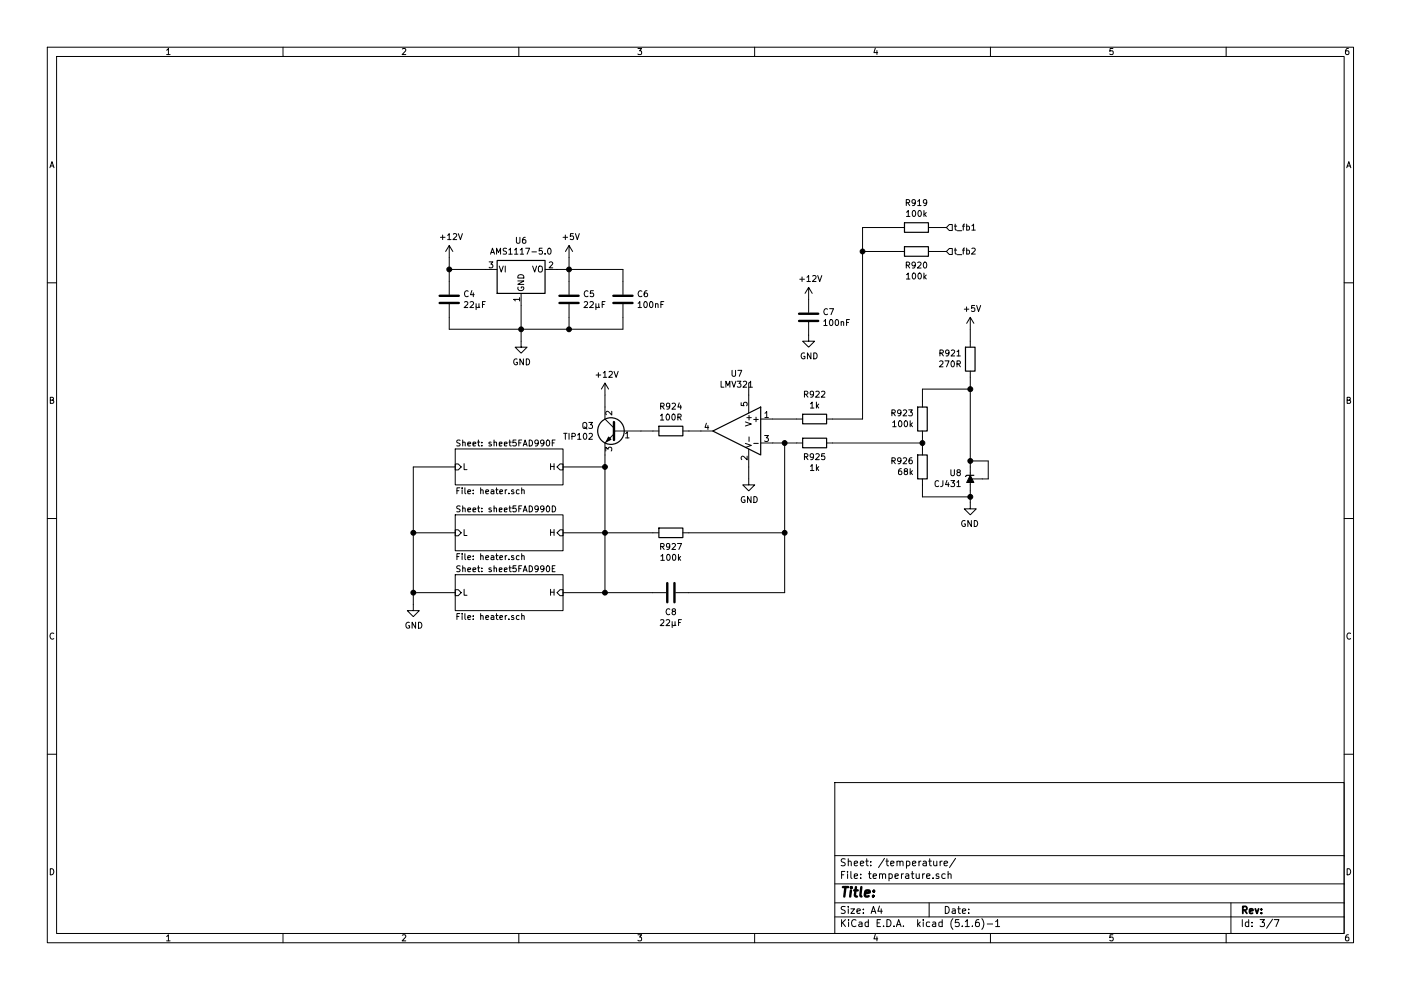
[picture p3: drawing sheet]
EESchema Schematic File Version 4
EELAYER 30 0
EELAYER END
$Descr A4 11693 8268
encoding utf-8
Sheet 3 7
Title ""
Date ""
Rev ""
Comp ""
Comment1 ""
Comment2 ""
Comment3 ""
Comment4 ""
$EndDescr
$Sheet
S 3800 4300 900  300 
U 5FAD9913
F0 "sheet5FAD990D" 50
F1 "heater.sch" 50
F2 "H" I R 4700 4450 50 
F3 "L" I L 3800 4450 50 
$EndSheet
$Sheet
S 3800 4800 900  300 
U 5FAD9917
F0 "sheet5FAD990E" 50
F1 "heater.sch" 50
F2 "H" I R 4700 4950 50 
F3 "L" I L 3800 4950 50 
$EndSheet
$Sheet
S 3800 3750 900  300 
U 5FAD991B
F0 "sheet5FAD990F" 50
F1 "heater.sch" 50
F2 "H" I R 4700 3900 50 
F3 "L" I L 3800 3900 50 
$EndSheet
Wire Wire Line
	4700 3900 5050 3900
Wire Wire Line
	5050 3900 5050 4450
Wire Wire Line
	5050 4950 4700 4950
Wire Wire Line
	3800 3900 3450 3900
Wire Wire Line
	3450 3900 3450 4450
Wire Wire Line
	3450 4950 3800 4950
Wire Wire Line
	3800 4450 3450 4450
Connection ~ 3450 4450
Wire Wire Line
	3450 4450 3450 4950
Wire Wire Line
	4700 4450 5050 4450
Connection ~ 5050 4450
Wire Wire Line
	5050 4450 5050 4950
$Comp
L power:GND #PWR0117
U 1 1
P 4350 2850
F 0 "#PWR0117" H 4350 2600 50  0001 C CNN
F 1 "GND" H 4355 2677 50  0000 C CNN
F 2 "" H 4350 2850 50  0001 C CNN
F 3 "" H 4350 2850 50  0001 C CNN
	1    4350 2850
	1    0    0    -1  
$EndComp
$Comp
L Device:C C5
U 1 1
P 4750 2500
F 0 "C5" H 4865 2546 50  0000 L CNN
F 1 "22µF" H 4865 2455 50  0000 L CNN
F 2 "Capacitor_SMD:C_0805_2012Metric" H 4788 2350 50  0001 C CNN
F 3 "~" H 4750 2500 50  0001 C CNN
F 4 "C45783" H 4750 2500 50  0001 C CNN "LCSC"
	1    4750 2500
	1    0    0    -1  
$EndComp
$Comp
L Device:C C4
U 1 1
P 3750 2500
F 0 "C4" H 3865 2546 50  0000 L CNN
F 1 "22µF" H 3865 2455 50  0000 L CNN
F 2 "Capacitor_SMD:C_0805_2012Metric" H 3788 2350 50  0001 C CNN
F 3 "~" H 3750 2500 50  0001 C CNN
F 4 "C45783" H 3750 2500 50  0001 C CNN "LCSC"
	1    3750 2500
	1    0    0    -1  
$EndComp
$Comp
L Device:C C6
U 1 1
P 5200 2500
F 0 "C6" H 5315 2546 50  0000 L CNN
F 1 "100nF" H 5315 2455 50  0000 L CNN
F 2 "Capacitor_SMD:C_0805_2012Metric" H 5238 2350 50  0001 C CNN
F 3 "~" H 5200 2500 50  0001 C CNN
F 4 "C49678" H 5200 2500 50  0001 C CNN "LCSC"
	1    5200 2500
	1    0    0    -1  
$EndComp
Wire Wire Line
	3750 2750 4350 2750
Wire Wire Line
	4350 2750 4350 2550
Wire Wire Line
	7800 1900 7900 1900
Wire Wire Line
	7800 2100 7900 2100
$Comp
L Reference_Voltage:CJ432 U8
U 1 1
P 8100 4000
F 0 "U8" V 8146 3930 50  0000 R CNN
F 1 "CJ431" V 8055 3930 50  0000 R CNN
F 2 "Package_TO_SOT_SMD:SOT-23" H 8100 3850 50  0001 C CIN
F 3 "http://www.cj-elec.com/txUpfile/20134181474991806.pdf" H 8100 4000 50  0001 C CIN
F 4 "C3113" V 8100 4000 50  0001 C CNN "LCSC"
	1    8100 4000
	0    1    -1   0   
$EndComp
Wire Wire Line
	8200 4000 8250 4000
Wire Wire Line
	8250 4000 8250 3850
Wire Wire Line
	8250 3850 8100 3850
Wire Wire Line
	8100 3850 8100 3900
$Comp
L power:GND #PWR0118
U 1 1
P 8100 4200
F 0 "#PWR0118" H 8100 3950 50  0001 C CNN
F 1 "GND" H 8105 4027 50  0000 C CNN
F 2 "" H 8100 4200 50  0001 C CNN
F 3 "" H 8100 4200 50  0001 C CNN
	1    8100 4200
	-1   0    0    -1  
$EndComp
Wire Wire Line
	8100 4100 8100 4150
$Comp
L Device:R R923
U 1 1
P 7700 3500
F 0 "R923" H 7630 3454 50  0000 R CNN
F 1 "100k" H 7630 3545 50  0000 R CNN
F 2 "Resistor_SMD:R_0805_2012Metric" V 7630 3500 50  0001 C CNN
F 3 "~" H 7700 3500 50  0001 C CNN
F 4 "C17407" V 7700 3500 50  0001 C CNN "LCSC"
	1    7700 3500
	1    0    0    1   
$EndComp
$Comp
L Device:R R919
U 1 1
P 7650 1900
F 0 "R919" V 7443 1900 50  0000 C CNN
F 1 "100k" V 7534 1900 50  0000 C CNN
F 2 "Resistor_SMD:R_0805_2012Metric" V 7580 1900 50  0001 C CNN
F 3 "~" H 7650 1900 50  0001 C CNN
F 4 "C17407" V 7650 1900 50  0001 C CNN "LCSC"
	1    7650 1900
	0    1    1    0   
$EndComp
$Comp
L Device:R R920
U 1 1
P 7650 2100
F 0 "R920" V 7765 2100 50  0000 C CNN
F 1 "100k" V 7856 2100 50  0000 C CNN
F 2 "Resistor_SMD:R_0805_2012Metric" V 7580 2100 50  0001 C CNN
F 3 "~" H 7650 2100 50  0001 C CNN
F 4 "C17407" V 7650 2100 50  0001 C CNN "LCSC"
	1    7650 2100
	0    1    1    0   
$EndComp
$Comp
L Device:R R926
U 1 1
P 7700 3900
F 0 "R926" H 7630 3854 50  0000 R CNN
F 1 "68k" H 7630 3945 50  0000 R CNN
F 2 "Resistor_SMD:R_0805_2012Metric" V 7630 3900 50  0001 C CNN
F 3 "~" H 7700 3900 50  0001 C CNN
F 4 "C17801" V 7700 3900 50  0001 C CNN "LCSC"
	1    7700 3900
	1    0    0    1   
$EndComp
Wire Wire Line
	7700 3650 7700 3700
Wire Wire Line
	8100 4150 7700 4150
Connection ~ 8100 4150
Wire Wire Line
	8100 4150 8100 4200
Wire Wire Line
	8100 3250 7700 3250
Connection ~ 8100 3850
Wire Wire Line
	5200 2650 5200 2750
Wire Wire Line
	5200 2750 4750 2750
Wire Wire Line
	4650 2250 4750 2250
Wire Wire Line
	5200 2350 5200 2250
Wire Wire Line
	4750 2350 4750 2250
Connection ~ 4750 2250
Wire Wire Line
	4750 2250 5200 2250
Wire Wire Line
	4750 2650 4750 2750
Wire Wire Line
	4750 2750 4350 2750
Wire Wire Line
	4350 2750 4350 2850
Connection ~ 4750 2750
Connection ~ 4350 2750
$Comp
L Regulator_Linear:AMS1117-5.0 U6
U 1 1
P 4350 2250
F 0 "U6" H 4350 2492 50  0000 C CNN
F 1 "AMS1117-5.0" H 4350 2401 50  0000 C CNN
F 2 "Package_TO_SOT_SMD:SOT-223-3_TabPin2" H 4350 2450 50  0001 C CNN
F 3 "http://www.advanced-monolithic.com/pdf/ds1117.pdf" H 4450 2000 50  0001 C CNN
F 4 "C6187" H 4350 2250 50  0001 C CNN "LCSC"
	1    4350 2250
	1    0    0    -1  
$EndComp
Wire Wire Line
	3750 2350 3750 2250
Wire Wire Line
	3750 2250 4050 2250
Wire Wire Line
	3750 2650 3750 2750
Wire Wire Line
	7700 3250 7700 3350
Wire Wire Line
	7700 4050 7700 4150
Wire Wire Line
	8100 3250 8100 3850
Wire Wire Line
	4750 2250 4750 2150
$Comp
L power:+5V #PWR0119
U 1 1
P 4750 2150
F 0 "#PWR0119" H 4750 2000 50  0001 C CNN
F 1 "+5V" H 4765 2323 50  0000 C CNN
F 2 "" H 4750 2150 50  0001 C CNN
F 3 "" H 4750 2150 50  0001 C CNN
	1    4750 2150
	1    0    0    -1  
$EndComp
$Comp
L Device:R R921
U 1 1
P 8100 3000
F 0 "R921" H 8031 2954 50  0000 R CNN
F 1 "270R" H 8031 3045 50  0000 R CNN
F 2 "Resistor_SMD:R_0805_2012Metric" V 8030 3000 50  0001 C CNN
F 3 "~" H 8100 3000 50  0001 C CNN
F 4 "C17590" V 8100 3000 50  0001 C CNN "LCSC"
	1    8100 3000
	1    0    0    1   
$EndComp
Wire Wire Line
	8100 3150 8100 3250
Connection ~ 8100 3250
Wire Wire Line
	8100 2850 8100 2750
$Comp
L power:+5V #PWR0120
U 1 1
P 8100 2750
F 0 "#PWR0120" H 8100 2600 50  0001 C CNN
F 1 "+5V" H 8115 2923 50  0000 C CNN
F 2 "" H 8100 2750 50  0001 C CNN
F 3 "" H 8100 2750 50  0001 C CNN
	1    8100 2750
	1    0    0    -1  
$EndComp
$Comp
L Amplifier_Operational:LMV321 U7
U 1 1
P 6150 3600
F 0 "U7" H 6150 4081 50  0000 C CNN
F 1 "LMV321" H 6150 3990 50  0000 C CNN
F 2 "Package_TO_SOT_SMD:SOT-23-5" H 6150 3600 50  0001 L CNN
F 3 "http://www.ti.com/lit/ds/symlink/lmv324.pdf" H 6150 3600 50  0001 C CNN
F 4 "C7972" H 6150 3600 50  0001 C CNN "LCSC"
	1    6150 3600
	-1   0    0    -1  
$EndComp
$Comp
L Device:Q_NPN_BCE Q3
U 1 1
P 5150 3600
F 0 "Q3" H 5341 3646 50  0000 L CNN
F 1 "TIP102" H 5341 3555 50  0000 L CNN
F 2 "Package_TO_SOT_THT:TO-220-3_Vertical" H 5350 3700 50  0001 C CNN
F 3 "https://www.st.com/resource/en/datasheet/tip102.pdf" H 5150 3600 50  0001 C CNN
	1    5150 3600
	-1   0    0    -1  
$EndComp
Connection ~ 7700 3700
Wire Wire Line
	7700 3700 7700 3750
$Comp
L Device:R R925
U 1 1
P 6800 3700
F 0 "R925" V 6915 3700 50  0000 C CNN
F 1 "1k" V 7006 3700 50  0000 C CNN
F 2 "Resistor_SMD:R_0805_2012Metric" V 6730 3700 50  0001 C CNN
F 3 "~" H 6800 3700 50  0001 C CNN
F 4 "C17513" V 6800 3700 50  0001 C CNN "LCSC"
	1    6800 3700
	0    1    1    0   
$EndComp
$Comp
L Device:R R922
U 1 1
P 6800 3500
F 0 "R922" V 6593 3500 50  0000 C CNN
F 1 "1k" V 6684 3500 50  0000 C CNN
F 2 "Resistor_SMD:R_0805_2012Metric" V 6730 3500 50  0001 C CNN
F 3 "~" H 6800 3500 50  0001 C CNN
F 4 "C17513" V 6800 3500 50  0001 C CNN "LCSC"
	1    6800 3500
	0    1    1    0   
$EndComp
Wire Wire Line
	6950 3700 7700 3700
Wire Wire Line
	6450 3500 6650 3500
Wire Wire Line
	6950 3500 7200 3500
$Comp
L power:GND #PWR0121
U 1 1
P 6250 4000
F 0 "#PWR0121" H 6250 3750 50  0001 C CNN
F 1 "GND" H 6255 3827 50  0000 C CNN
F 2 "" H 6250 4000 50  0001 C CNN
F 3 "" H 6250 4000 50  0001 C CNN
	1    6250 4000
	1    0    0    -1  
$EndComp
Wire Wire Line
	6250 4000 6250 3900
$Comp
L Device:R R927
U 1 1
P 5600 4450
F 0 "R927" V 5715 4450 50  0000 C CNN
F 1 "100k" V 5806 4450 50  0000 C CNN
F 2 "Resistor_SMD:R_0805_2012Metric" V 5530 4450 50  0001 C CNN
F 3 "~" H 5600 4450 50  0001 C CNN
F 4 "C17407" V 5600 4450 50  0001 C CNN "LCSC"
	1    5600 4450
	0    1    1    0   
$EndComp
$Comp
L Device:C C8
U 1 1
P 5600 4950
F 0 "C8" V 5760 4950 50  0000 C CNN
F 1 "22µF" V 5851 4950 50  0000 C CNN
F 2 "Capacitor_SMD:C_0805_2012Metric" H 5638 4800 50  0001 C CNN
F 3 "~" H 5600 4950 50  0001 C CNN
F 4 "C45783" H 5600 4950 50  0001 C CNN "LCSC"
	1    5600 4950
	0    1    1    0   
$EndComp
Wire Wire Line
	5850 3600 5750 3600
Wire Wire Line
	5750 4450 6550 4450
Wire Wire Line
	5050 4950 5450 4950
Wire Wire Line
	5750 4950 6550 4950
Wire Wire Line
	6550 4950 6550 4450
Connection ~ 6550 4450
$Comp
L Device:R R924
U 1 1
P 5600 3600
F 0 "R924" V 5393 3600 50  0000 C CNN
F 1 "100R" V 5484 3600 50  0000 C CNN
F 2 "Resistor_SMD:R_0805_2012Metric" V 5530 3600 50  0001 C CNN
F 3 "~" H 5600 3600 50  0001 C CNN
F 4 "C17408" V 5600 3600 50  0001 C CNN "LCSC"
	1    5600 3600
	0    1    1    0   
$EndComp
Wire Wire Line
	5450 3600 5350 3600
Wire Wire Line
	5050 3800 5050 3900
Connection ~ 5050 3900
Wire Wire Line
	6450 3700 6550 3700
Wire Wire Line
	6550 3700 6550 4450
Connection ~ 6550 3700
Wire Wire Line
	6550 3700 6650 3700
$Comp
L power:GND #PWR0122
U 1 1
P 3450 5050
F 0 "#PWR0122" H 3450 4800 50  0001 C CNN
F 1 "GND" H 3455 4877 50  0000 C CNN
F 2 "" H 3450 5050 50  0001 C CNN
F 3 "" H 3450 5050 50  0001 C CNN
	1    3450 5050
	1    0    0    -1  
$EndComp
Wire Wire Line
	3450 5050 3450 4950
Connection ~ 3450 4950
Wire Wire Line
	5050 3300 5050 3400
Wire Wire Line
	3750 2150 3750 2250
Connection ~ 3750 2250
Wire Wire Line
	6250 3200 6250 3300
$Comp
L Device:C C7
U 1 1
P 6750 2650
F 0 "C7" H 6865 2696 50  0000 L CNN
F 1 "100nF" H 6865 2605 50  0000 L CNN
F 2 "Capacitor_SMD:C_0805_2012Metric" H 6788 2500 50  0001 C CNN
F 3 "~" H 6750 2650 50  0001 C CNN
F 4 "C49678" H 6750 2650 50  0001 C CNN "LCSC"
	1    6750 2650
	1    0    0    -1  
$EndComp
$Comp
L power:GND #PWR0127
U 1 1
P 6750 2800
F 0 "#PWR0127" H 6750 2550 50  0001 C CNN
F 1 "GND" H 6755 2627 50  0000 C CNN
F 2 "" H 6750 2800 50  0001 C CNN
F 3 "" H 6750 2800 50  0001 C CNN
	1    6750 2800
	1    0    0    -1  
$EndComp
Wire Wire Line
	5050 4450 5450 4450
Connection ~ 5050 4950
Text HLabel 7900 1900 2    50   Input ~ 0
t_fb1
Text HLabel 7900 2100 2    50   Input ~ 0
t_fb2
Wire Wire Line
	7200 1900 7500 1900
Wire Wire Line
	7200 1900 7200 2100
Wire Wire Line
	7500 2100 7200 2100
Connection ~ 7200 2100
Wire Wire Line
	7200 2100 7200 3500
$Comp
L power:+12V #PWR0124
U 1 1
P 3750 2150
F 0 "#PWR0124" H 3750 2000 50  0001 C CNN
F 1 "+12V" H 3765 2323 50  0000 C CNN
F 2 "" H 3750 2150 50  0001 C CNN
F 3 "" H 3750 2150 50  0001 C CNN
	1    3750 2150
	1    0    0    -1  
$EndComp
$Comp
L power:+12V #PWR0125
U 1 1
P 5050 3300
F 0 "#PWR0125" H 5050 3150 50  0001 C CNN
F 1 "+12V" H 5065 3473 50  0000 C CNN
F 2 "" H 5050 3300 50  0001 C CNN
F 3 "" H 5050 3300 50  0001 C CNN
	1    5050 3300
	1    0    0    -1  
$EndComp
$Comp
L power:+12V #PWR0126
U 1 1
P 6750 2500
F 0 "#PWR0126" H 6750 2350 50  0001 C CNN
F 1 "+12V" H 6765 2673 50  0000 C CNN
F 2 "" H 6750 2500 50  0001 C CNN
F 3 "" H 6750 2500 50  0001 C CNN
	1    6750 2500
	1    0    0    -1  
$EndComp
$EndSCHEMATC
